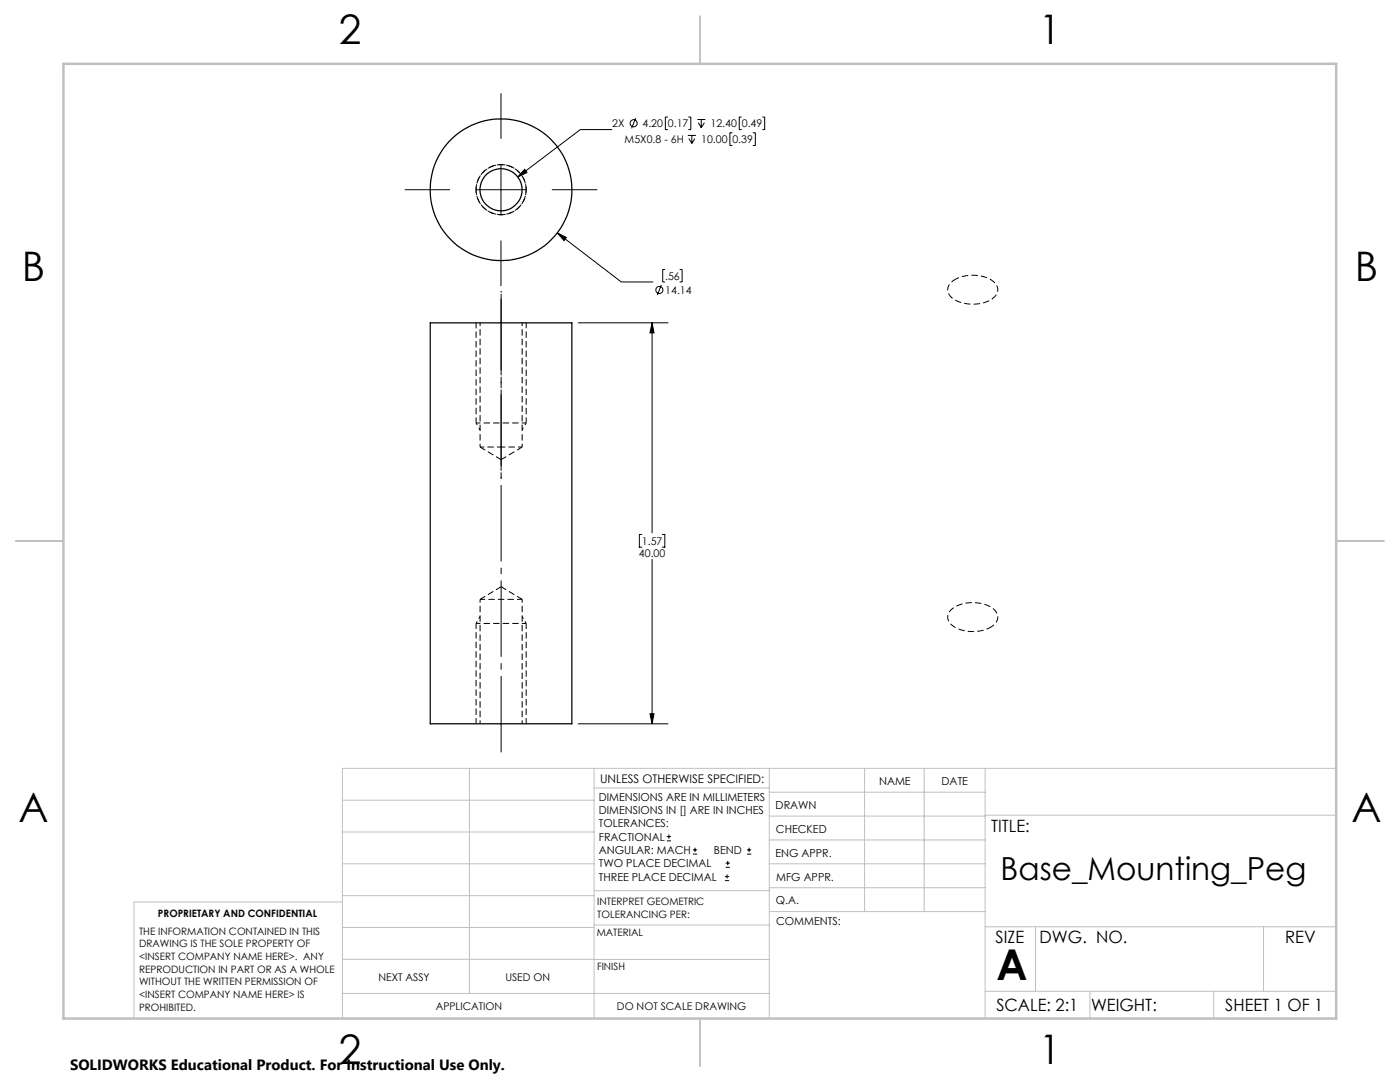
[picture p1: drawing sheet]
<svg xmlns="http://www.w3.org/2000/svg" width="279mm" height="216mm" viewBox="0 0 279 216" stroke-linecap="round" stroke-linejoin="round" font-family="sans-serif">
<path d="M95 37.8a5 5 0 0 1 7.4-4.3 5 5 0 0 1 .3 8.6 5 5 0 0 1-7.7-3.9v-.4M105 37.8a5 5 0 0 0-7.4-4.3 5 5 0 0 0-.3 8.6 5 5 0 0 0 7.7-3.9v-.4M95 64.4v20M105 64.4v20M104.2 119.6h-8.4M95 144.4v-20M105 144.4v-20" fill="none" stroke="#000" stroke-width=".2" stroke-dasharray="1.3 .6" stroke-dashoffset=".2" stroke-linecap="butt"/>
<path d="M190.6 55.8a7.2 7.2 0 0 1 8 .7 2.12 2.12 0 0 1-1 3.4 7.3 7.3 0 0 1-7.9-.7 2.08 2.08 0 0 1 .9-3.4M95 84.4h10M95.8 89.2h4.2M100 89.2h4.2M105 124.4h-10M197.7 125.2a2.16 2.16 0 0 0 1.4-2.1 2.16 2.16 0 0 0-1.5-2 7.4 7.4 0 0 0-7.9 .6 2.06 2.06 0 0 0 .8 3.4 7.8 7.8 0 0 0 7.2 .1" fill="none" stroke="#000" stroke-width=".2" stroke-dasharray="1.3 .6" stroke-dashoffset=".4" stroke-linecap="butt"/>
<path d="M95.8 64.4v24.8M104.2 89.2v-24.8M95.8 119.6v24.8M104.2 144.4v-24.8" fill="none" stroke="#000" stroke-width=".2" stroke-dasharray="1.3 .6" stroke-dashoffset=".6" stroke-linecap="butt"/>
<path d="M95.8 89.2l4.2 2.5M100 91.7l4.2-2.5M100 117.1l-4.2 2.5M104.2 119.6l-4.2-2.5" fill="none" stroke="#000" stroke-width=".2" stroke-dasharray="1.3 .6" stroke-dashoffset=".1" stroke-linecap="butt"/>
<g fill="none" stroke="#000" stroke-width=".25">
<path d="M85.9 64.4h28.2v80h-28.2z"/>
<circle cx="100" cy="37.9" r="4.2"/>
<circle cx="100" cy="37.9" r="14.1"/>
</g>
<g fill="none" stroke="#000" stroke-width=".2">
<path d="M100 18.6v9.1M80.8 37.9h9M94.9 37.9h10.2M100 32.8v10.1M104.7 33.8l.5 .6-1.9 .9zM110.1 37.9h9.1M122.2 25.9h-6.4l-12.5 9.4M126.9 23.6l-.9 2M133.3 23.4h-.5v2.5h.5M137.3 27h1.6M137.4 23.4h.5v2.5h-.5M137.5 27.7l.6 .9"/>
<path d="M138.1 27v1.6M138.7 27.7l-.6 .9M139.2 23.8h1.6M139.3 24.5l.6 1M139.9 23.8v1.7M140.6 24.5l-.7 1M146.2 26.5h-.5v2.5h.5M148 23.4h-.5v2.5h.5M150.2 26.5h.5v2.5h-.5M152.2 23.4h.4v2.5h-.4M100 48v9.1M111.2 46.5l1.8 .9-.4 .6z"/>
<path d="M111.2 46.5l12.8 9.8h6.4M132 56.9l-.8 2M132.7 53.8h-.4v2.5h.4M135.6 53.8h.5v2.5h-.5M115.4 64.4h17.9M130.1 64.4l.4 2h-.8zM130.1 64.4v41.9M128.1 106.6h-.5v2.6h.5M130.1 111.6v32.8M132.2 106.6h.5v2.6h-.5M115.4 144.4h17.9M129.7 142.4h.8l-.4 2z"/>
<path d="M133.1 167.8h.8M133.1 166.9h.8M133.5 166.5v.9M138.3 170.4h.8M138.3 169.6h.8M138.7 169.2v.8M144.7 175.7h.8M144.7 174.9h.8M144.8 173.1h.9M144.8 172.2h.9M145.1 174.5v.8M145.2 171.8v.8"/>
<path d="M149.1 170.4h.8M149.1 169.6h.8M149.5 169.2v.8"/>
<circle cx="126.5" cy="24.6" r=".71"/>
<circle cx="131.6" cy="57.9" r=".71"/>
</g>
<path d="M100 95.5v-37.5" fill="none" stroke="#000" stroke-width=".2" stroke-dasharray="15.2 1.3 1.3 1.3" stroke-dashoffset="-1.6" stroke-linecap="butt"/>
<path d="M100 58v92.7" fill="none" stroke="#000" stroke-width=".2" stroke-dasharray="15.2 1.3 1.3 1.3" stroke-dashoffset="-.6" stroke-linecap="butt"/>
<path d="M95 84.4l.8 1.4M105 84.4l-.8 1.4M95 124.4l.8-1.4M105 124.4l-.8-1.4" fill="none" stroke="#000" stroke-width=".2" stroke-dasharray="1.3 .6" stroke-dashoffset=".8" stroke-linecap="butt"/>
<g fill="none" stroke="#c0c0c0" stroke-width=".2">
<path d="M68.3 159.7h50.3M93.7 153.3v44.9M118.6 153.3v49.9M118.6 157.2h34.9M153.5 153.3v49.9M153.5 158.1h43.1M172.5 153.3v28.6M184.4 153.3v28.6M196.6 153.3v49.9M266.7 153.3h-198.4v49.9M68.3 178.7h50.3M68.3 172.4h50.3"/>
<path d="M68.3 166h50.3M68.3 180h-41.6v23.2M118.6 177.7h35M153.5 167.6h43.1M153.5 162.8h43.1M153.5 172.4h43.1M153.5 177.1h43.1M196.6 162.7h70.1M68.3 198.2h85.2M68.3 191.4l85.2 .1M68.3 185.1h50.3M118.6 184.6h35"/>
<path d="M153.6 181.9h43M196.6 197.8h70.1M196.6 184.9h70.1M206.7 184.9v12.9M217.5 197.8v5.4M242.2 197.8v5.4M252.2 184.9v12.9"/>
</g>
<path d="M139.7 3.2v9.5M3.1 107.9h9.6M266.7 107.9h9.5M139.7 203.2v9.6" fill="none" stroke="#c0c0c0" stroke-width=".25"/>
<path d="M12.7 12.7h254v190.5h-254z" fill="none" stroke="#c0c0c0" stroke-width=".5"/>
<g fill="#000">
<path d="M104.7 33.8l-1.4 1.5 1.9-.9zM111.2 46.5l1.4 1.5 .4-.6z"/>
<path d="M129.7 142.4h.8l-.4 2zM130.1 64.4l.4 2h-.8z"/>
</g>
<text font-size="8.5" x="198.9" y="195.5">A</text>
<g font-size="8.1">
<text x="67.6" y="8.9">2</text>
<text x="207.3" y="8.9">1</text>
<text x="4.4" y="56.1">B</text>
<text x="270.4" y="56.1">B</text>
<text x="3.7" y="164.1">A</text>
<text x="269.7" y="164.1">A</text>
<text x="67.6" y="212.4">2</text>
<text x="207.3" y="212.4">1</text>
</g>
<text font-size="6.3" x="199.7" y="175.7">Base_Mounting_Peg</text>
<g font-size="3.4">
<text x="197.8" y="166">TITLE:</text>
<text x="198.7" y="188.1">SIZE</text>
<text x="207.5" y="188.1">DWG. NO.</text>
<text x="256.5" y="188.2">REV</text>
<text x="198.8" y="201.7">SCALE: 2:1</text>
<text x="217.7" y="201.8">WEIGHT:</text>
<text x="244.5" y="201.7">SHEET 1 OF 1</text>
</g>
<text font-size="3" x="14" y="213.5">SOLIDWORKS Educational Product. For Instructional Use Only.</text>
<text font-size="2.4" x="119.8" y="156.2">UNLESS OTHERWISE SPECIFIED:</text>
<g font-size="2.2">
<text x="119.5" y="159.8">DIMENSIONS ARE IN MILLIMETERS</text>
<text x="154.8" y="161.4">DRAWN</text>
<text x="175.4" y="156.6">NAME</text>
<text x="187.9" y="156.7">DATE</text>
<text x="119.5" y="162.4">DIMENSIONS IN [] ARE IN INCHES</text>
<text x="119.5" y="165.1">TOLERANCES:</text>
<text x="119.5" y="167.8">FRACTIONAL</text>
<text x="154.9" y="166.3">CHECKED</text>
<text x="119.5" y="170.4">ANGULAR: MACH</text>
<text x="119.5" y="173.1">TWO PLACE DECIMAL</text>
<text x="142.5" y="170.4">BEND</text>
<text x="154.8" y="170.9">ENG APPR.</text>
<text x="119.5" y="175.7">THREE PLACE DECIMAL</text>
<text x="154.9" y="175.7">MFG APPR.</text>
<text x="154.9" y="180.4">Q.A.</text>
<text x="154.9" y="184.6">COMMENTS:</text>
</g>
<g font-size="2.1">
<text x="122.2" y="25.4">2X</text>
<text x="124.7" y="28.5">M5X0.8 - 6H</text>
<text x="128.2" y="25.4">4.20</text>
<text x="133.3" y="25.4">0.17</text>
<text x="139.9" y="28.5">10.00</text>
<text x="141.8" y="25.4">12.40</text>
<text x="146.2" y="28.5">0.39</text>
<text x="148" y="25.4">0.49</text>
<text x="132.7" y="55.8">.56</text>
<text x="132.8" y="58.7">14.14</text>
<text x="127.5" y="111.1">40.00</text>
<text x="128.1" y="108.7">1.57</text>
<text x="75.5" y="195.7">NEXT ASSY</text>
<text x="100.9" y="195.7">USED ON</text>
<text x="86.9" y="201.5">APPLICATION</text>
<text x="123.1" y="201.6">DO NOT SCALE DRAWING</text>
</g>
<g font-size="2">
<text x="31.5" y="182.9">PROPRIETARY AND CONFIDENTIAL</text>
<text x="119.2" y="180.6">INTERPRET GEOMETRIC</text>
<text x="119.2" y="183.1">TOLERANCING PER:</text>
<text x="27.8" y="186.5">THE INFORMATION CONTAINED IN THIS</text>
<text x="27.8" y="189">DRAWING IS THE SOLE PROPERTY OF</text>
<text x="27.8" y="191.6">&lt;INSERT COMPANY NAME HERE&gt;. ANY</text>
<text x="119.1" y="186.7">MATERIAL</text>
<text x="27.8" y="194.1">REPRODUCTION IN PART OR AS A WHOLE</text>
<text x="27.8" y="196.6">WITHOUT THE WRITTEN PERMISSION OF</text>
<text x="119.1" y="193.5">FINISH</text>
<text x="27.8" y="199.1">&lt;INSERT COMPANY NAME HERE&gt; IS</text>
<text x="27.8" y="201.7">PROHIBITED.</text>
</g>
</svg>
